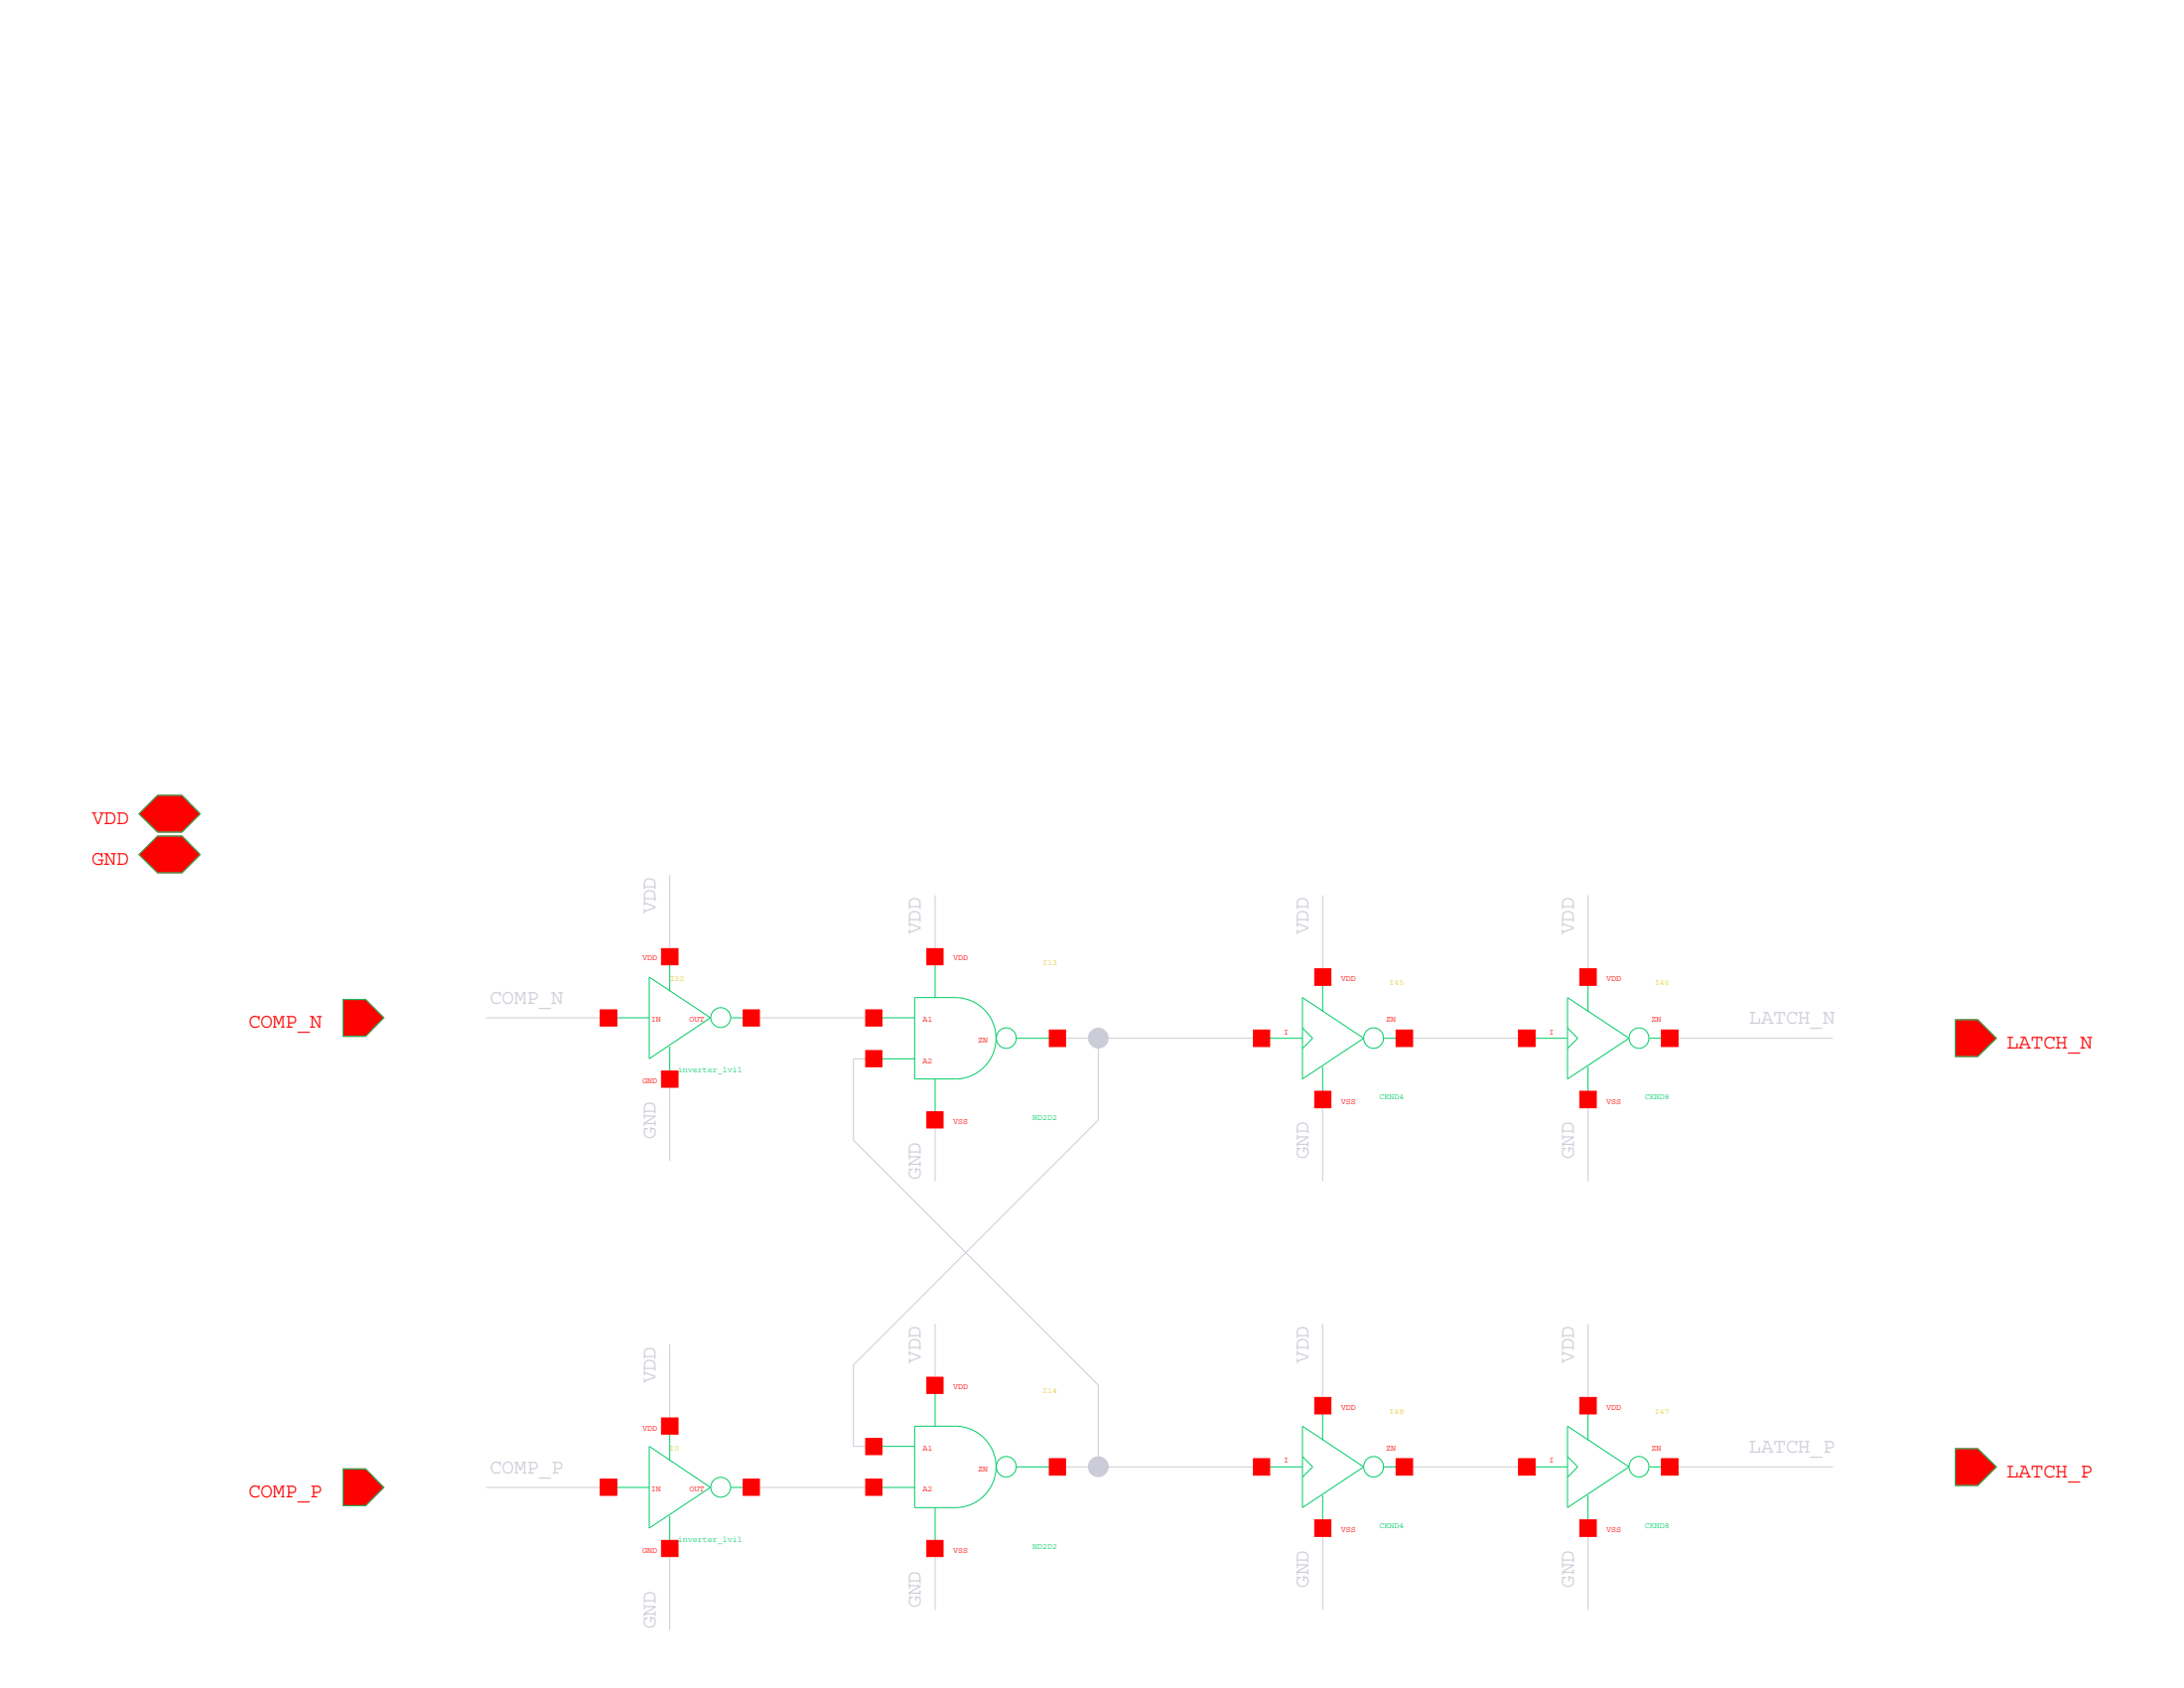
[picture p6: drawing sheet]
<svg xmlns="http://www.w3.org/2000/svg" width="279mm" height="216mm" viewBox="0 0 279 216" stroke-linecap="round" stroke-linejoin="round" font-family="sans-serif">
<g fill="none" stroke="#0c6" stroke-width=".13">
<path d="M17.8 109.3l2.4-2.4h3.1l2.3 2.4-2.3 2.3h-3.1zM17.8 104.1l2.4-2.4h3.1l2.3 2.4-2.3 2.3h-3.1zM43.9 127.8h2.9l2.3 2.4-2.3 2.3h-2.9zM77.9 130.2h5.2M83.1 125l7.8 5.2-7.8 5.2zM85.7 122.3v4.5M85.7 133.9v4.1M93.5 130.2h2.6M111.8 135.4h5.2M111.8 130.2h5.2M117 127.6h5.2a5.2 5.2 0 0 1 5.2 5.2 5.2 5.2 0 0 1-5.2 5.2h-5.2zM119.6 122.3v5.3"/>
<path d="M119.6 138v5.3M130 132.8h5.3M161.4 132.8h5.2M166.6 127.6l7.9 5.2-7.9 5.2zM166.6 131.5l1.3 1.3-1.3 1.3M169.2 125v4.4M169.2 136.4v4.2M177 132.8h2.7M195.3 132.8h5.2M200.5 131.5l1.3 1.3-1.3 1.3M200.5 127.6l7.9 5.2-7.9 5.2zM203.2 125v4.4"/>
<path d="M203.2 136.4v4.2M211 132.8h2.6M250.1 130.4h2.9l2.4 2.4-2.4 2.3h-2.9zM119.6 177.2v5.2M169.2 179.8v4.4M203.2 179.8v4.4M43.9 187.9h2.9l2.3 2.3-2.3 2.4h-2.9zM77.9 190.2h5.2M83.1 185l7.8 5.2-7.8 5.3zM85.7 182.4v4.5M85.7 193.9v4.2M93.5 190.2h2.6"/>
<path d="M111.8 190.2h5.2M111.8 185h5.2M117 182.4h5.2a5.2 5.2 0 0 1 5.2 5.2 5.2 5.2 0 0 1-5.2 5.2h-5.2zM119.6 192.8v5.3M130 187.6h5.3M161.4 187.6h5.2M166.6 182.4l7.9 5.2-7.9 5.2zM166.6 186.3l1.3 1.3-1.3 1.3M169.2 191.3v4.2M177 187.6h2.7M195.3 187.6h5.2M200.5 186.3l1.3 1.3-1.3 1.3"/>
<path d="M200.5 182.4l7.9 5.2-7.9 5.2zM203.2 191.3v4.2M211 187.6h2.6M250.1 185.3h2.9l2.4 2.3-2.4 2.4h-2.9z"/>
<circle cx="92.2" cy="130.2" r="1.27"/>
<circle cx="128.7" cy="132.8" r="1.29"/>
<circle cx="175.7" cy="132.8" r="1.29"/>
<circle cx="209.7" cy="132.8" r="1.29"/>
<circle cx="92.2" cy="190.2" r="1.27"/>
<circle cx="128.7" cy="187.6" r="1.29"/>
<circle cx="175.7" cy="187.6" r="1.29"/>
<circle cx="209.7" cy="187.6" r="1.29"/>
</g>
<g fill="none" stroke="#ccccd9" stroke-width=".13">
<path d="M85.7 111.9v10.4M119.6 114.5v7.8M169.2 114.5v10.5M203.2 114.5v10.5M62.2 130.2h15.7M85.7 138v10.5M96.1 130.2h15.7M111.8 135.4h-2.6v10.4l31.3 31.4v10.4M140.5 132.8v10.5l-31.3 31.3v10.4h2.6M161.4 132.8h-26.1M179.7 132.8h15.6M213.6 132.8h20.9"/>
<path d="M119.6 143.3v7.8M169.2 140.6v10.5M203.2 140.6v10.5M85.7 172v10.4M119.6 169.3v7.9M169.2 169.3v10.5M203.2 169.3v10.5M62.2 190.2h15.7M85.7 198.1v10.4M96.1 190.2h15.7M119.6 198.1v7.8M161.4 187.6h-26.1"/>
<path d="M169.2 195.5v10.4M179.7 187.6h15.6M203.2 195.5v10.4M213.6 187.6h20.9"/>
</g>
<g fill="#ccccd9" stroke="#ccccd9" stroke-width=".13">
<circle cx="140.5" cy="187.6" r="1.27"/>
<circle cx="140.5" cy="132.8" r="1.27"/>
</g>
<g fill="#f00" stroke="#f00" stroke-width=".13">
<path d="M43.9 187.9h2.9l2.3 2.3-2.3 2.4h-2.9z"/>
<path d="M250.1 185.3h2.9l2.4 2.3-2.4 2.4h-2.9z"/>
<path d="M76.8 189.2h2.1v2.1h-2.1z"/>
<path d="M84.6 197h2.1v2.1h-2.1z"/>
<path d="M84.6 181.4h2.1v2h-2.1z"/>
<path d="M95.1 189.2h2.1v2.1h-2.1z"/>
<path d="M160.4 186.6h2v2.1h-2z"/>
<path d="M168.2 194.4h2.1v2.1h-2.1z"/>
<path d="M168.2 178.7h2.1v2.1h-2.1z"/>
<path d="M178.6 186.6h2.1v2.1h-2.1z"/>
<path d="M194.3 186.6h2.1v2.1h-2.1z"/>
<path d="M202.1 194.4h2.1v2.1h-2.1z"/>
<path d="M202.1 178.7h2.1v2.1h-2.1z"/>
<path d="M212.6 186.6h2.1v2.1h-2.1z"/>
<path d="M110.7 189.2h2.1v2.1h-2.1z"/>
<path d="M110.7 184h2.1v2.1h-2.1z"/>
<path d="M118.6 197h2v2.1h-2z"/>
<path d="M118.6 176.1h2v2.1h-2z"/>
<path d="M134.2 186.6h2.1v2.1h-2.1z"/>
<path d="M250.1 130.4h2.9l2.4 2.4-2.4 2.3h-2.9z"/>
<path d="M43.9 127.8h2.9l2.3 2.4-2.3 2.3h-2.9z"/>
<path d="M160.4 131.7h2v2.2h-2z"/>
<path d="M168.2 139.6h2.1v2.1h-2.1z"/>
<path d="M168.2 123.9h2.1v2.1h-2.1z"/>
<path d="M178.6 131.7h2.1v2.2h-2.1z"/>
<path d="M194.3 131.7h2.1v2.2h-2.1z"/>
<path d="M202.1 139.6h2.1v2.1h-2.1z"/>
<path d="M202.1 123.9h2.1v2.1h-2.1z"/>
<path d="M212.6 131.7h2.1v2.2h-2.1z"/>
<path d="M110.7 134.4h2.1v2h-2.1z"/>
<path d="M110.7 129.2h2.1v2h-2.1z"/>
<path d="M118.6 142.2h2v2.1h-2z"/>
<path d="M118.6 121.3h2v2.1h-2z"/>
<path d="M134.2 131.7h2.1v2.2h-2.1z"/>
<path d="M76.8 129.2h2.1v2h-2.1z"/>
<path d="M84.6 137h2.1v2.1h-2.1z"/>
<path d="M84.6 121.3h2.1v2.1h-2.1z"/>
<path d="M95.1 129.2h2.1v2h-2.1z"/>
<path d="M17.8 109.3l2.4-2.4h3.1l2.3 2.4-2.3 2.3h-3.1z"/>
<path d="M17.8 104.1l2.4-2.4h3.1l2.3 2.4-2.3 2.3h-3.1z"/>
</g>
<g font-size="2.6" fill="#f00">
<text x="11.8" y="105.4">VDD</text>
<text x="11.8" y="110.6">GND</text>
<text x="31.8" y="131.5">COMP_N</text>
<text x="256.7" y="134.1">LATCH_N</text>
<text x="31.8" y="191.6">COMP_P</text>
<text x="256.7" y="188.9">LATCH_P</text>
</g>
<g font-size="2.6" fill="#ccccd9">
<text x="83.9" y="116.9" transform="rotate(-90 83.9 116.9)">VDD</text>
<text x="117.8" y="119.5" transform="rotate(-90 117.8 119.5)">VDD</text>
<text x="167.4" y="119.5" transform="rotate(-90 167.4 119.5)">VDD</text>
<text x="201.3" y="119.5" transform="rotate(-90 201.3 119.5)">VDD</text>
<text x="62.6" y="128.4">COMP_N</text>
<text x="223.7" y="131">LATCH_N</text>
<text x="83.9" y="145.6" transform="rotate(-90 83.9 145.6)">GND</text>
<text x="167.4" y="148.2" transform="rotate(-90 167.4 148.2)">GND</text>
<text x="201.3" y="148.2" transform="rotate(-90 201.3 148.2)">GND</text>
<text x="117.8" y="150.8" transform="rotate(-90 117.8 150.8)">GND</text>
<text x="83.9" y="177" transform="rotate(-90 83.9 177)">VDD</text>
<text x="117.8" y="174.3" transform="rotate(-90 117.8 174.3)">VDD</text>
<text x="167.4" y="174.3" transform="rotate(-90 167.4 174.3)">VDD</text>
<text x="201.3" y="174.3" transform="rotate(-90 201.3 174.3)">VDD</text>
<text x="223.7" y="185.8">LATCH_P</text>
<text x="62.6" y="188.4">COMP_P</text>
<text x="167.4" y="203" transform="rotate(-90 167.4 203)">GND</text>
<text x="201.3" y="203" transform="rotate(-90 201.3 203)">GND</text>
<text x="83.9" y="208.3" transform="rotate(-90 83.9 208.3)">GND</text>
<text x="117.8" y="205.7" transform="rotate(-90 117.8 205.7)">GND</text>
</g>
<g font-size="1.1" fill="#f00">
<text x="82.2" y="122.9">VDD</text>
<text x="122" y="122.9">VDD</text>
<text x="171.6" y="125.5">VDD</text>
<text x="205.5" y="125.5">VDD</text>
<text x="83.3" y="130.7">IN</text>
<text x="88.2" y="130.7">OUT</text>
<text x="118.1" y="130.7">A1</text>
<text x="177.3" y="130.7">ZN</text>
<text x="211.3" y="130.7">ZN</text>
<text x="118.1" y="136">A2</text>
<text x="125.1" y="133.3">ZN</text>
<text x="164.3" y="132.3">I</text>
<text x="198.2" y="132.3">I</text>
<text x="82.2" y="138.5">GND</text>
<text x="122" y="143.8">VSS</text>
<text x="171.6" y="141.2">VSS</text>
<text x="205.5" y="141.2">VSS</text>
<text x="122" y="177.7">VDD</text>
<text x="82.2" y="182.9">VDD</text>
<text x="118.1" y="185.5">A1</text>
<text x="171.6" y="180.3">VDD</text>
<text x="177.3" y="185.5">ZN</text>
<text x="205.5" y="180.3">VDD</text>
<text x="211.3" y="185.5">ZN</text>
<text x="83.3" y="190.8">IN</text>
<text x="88.2" y="190.8">OUT</text>
<text x="118.1" y="190.8">A2</text>
<text x="125.1" y="188.2">ZN</text>
<text x="164.3" y="187.1">I</text>
<text x="198.2" y="187.1">I</text>
<text x="171.6" y="196">VSS</text>
<text x="205.5" y="196">VSS</text>
<text x="82.2" y="198.6">GND</text>
<text x="122" y="198.6">VSS</text>
</g>
<g font-size="1.1" fill="#d9cc00">
<text x="85.7" y="125.5">I22</text>
<text x="133.4" y="123.4">I13</text>
<text x="177.7" y="126">I45</text>
<text x="211.7" y="126">I46</text>
<text x="133.4" y="178.2">I14</text>
<text x="85.7" y="185.5">I0</text>
<text x="177.7" y="180.8">I48</text>
<text x="211.7" y="180.8">I47</text>
</g>
<g font-size="1.1" fill="#0c6">
<text x="86.7" y="137.2">inverter_lvil</text>
<text x="132.1" y="143.3">ND2D2</text>
<text x="176.5" y="140.6">CKND4</text>
<text x="210.4" y="140.6">CKND8</text>
<text x="86.7" y="197.3">inverter_lvil</text>
<text x="176.5" y="195.5">CKND4</text>
<text x="210.4" y="195.5">CKND8</text>
<text x="132.1" y="198.1">ND2D2</text>
</g>
</svg>
